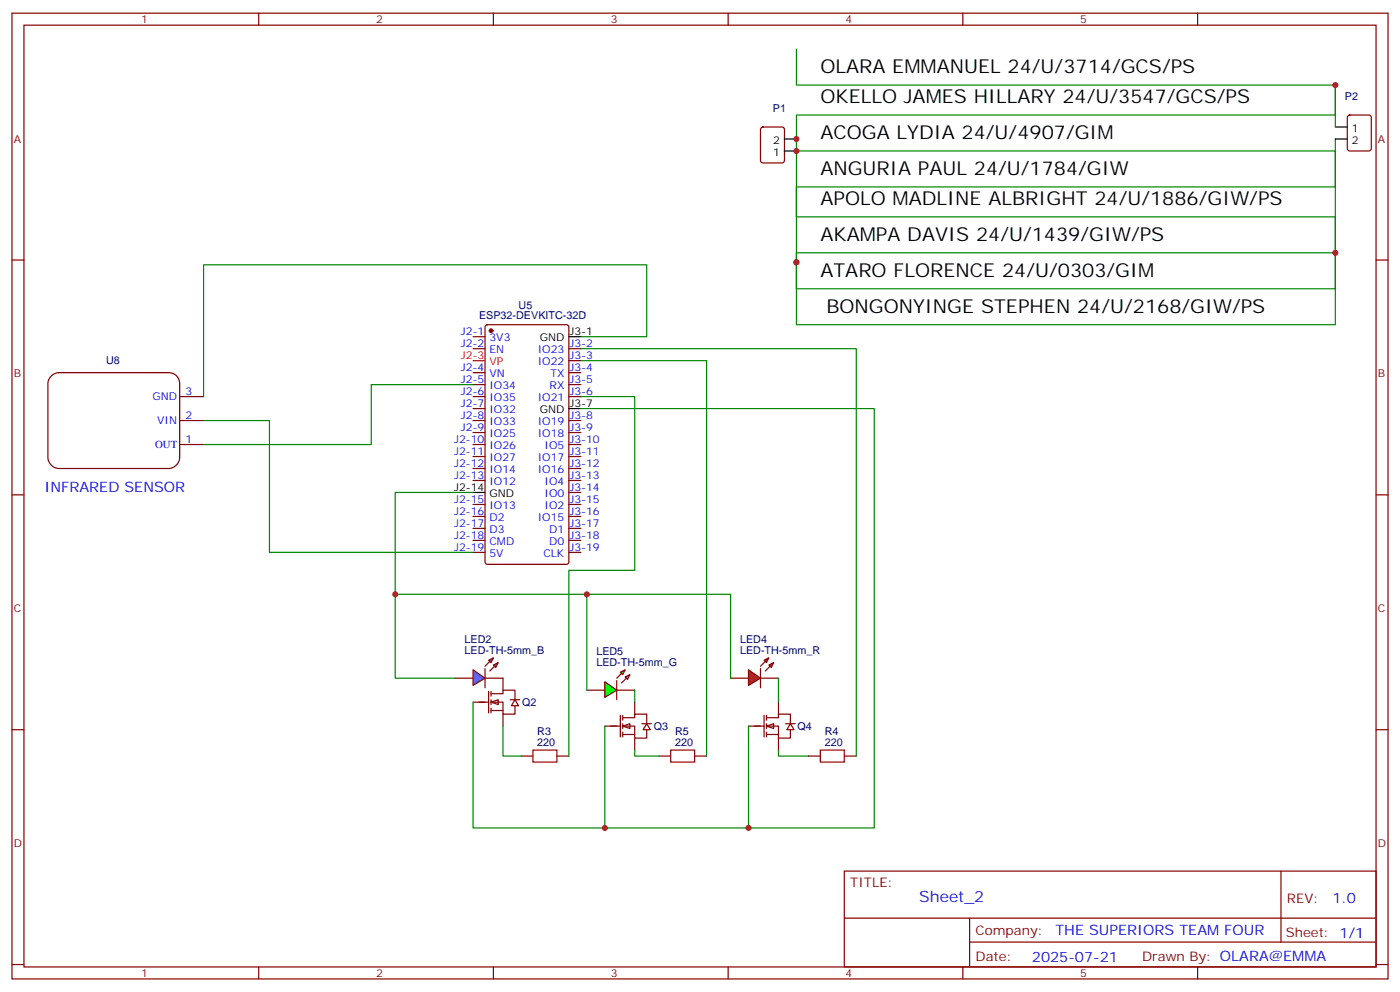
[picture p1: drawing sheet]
<svg xmlns="http://www.w3.org/2000/svg" width="412mm" height="292mm" viewBox="0 0 412 292" stroke-linecap="round" stroke-linejoin="round" font-family="sans-serif">
<g fill="none" stroke="#870000" stroke-width=".35">
<path d="M3.5 3.9h405.4v284.3h-405.4zM7.1 7.4h398.2v277.3h-398.2zM76.2 3.9v3.5M145.3 3.9v3.5M214.5 3.9v3.5M283.6 3.9v3.5M352.8 3.9v3.5M3.5 76.6h3.6M405.3 76.6h3.6M139.3 99.1h3.6M143.1 95.8l.5-.2h23.3l.6 .4 .1 69.5-.5 .6-23.5 .1-.7-.5v-69.4zM139.3 102.7h3.6"/>
<path d="M139.3 109.7h3.6M139.3 113.2h3.6M139.3 116.8h3.6M167.6 102.7h3.5M167.6 109.7h3.5M167.6 113.2h3.5M167.6 116.8h3.5M167.6 106.2h3.5M139.3 120.3h3.6M139.3 123.8h3.6M139.3 127.4h3.6M139.3 130.9h3.6"/>
<path d="M139.3 134.4h3.6M139.3 137.9h3.6M167.6 123.8h3.5M167.6 127.4h3.5M167.6 130.9h3.5M167.6 134.4h3.5M167.6 137.9h3.5M3.5 145.7h3.6M139.3 141.5h3.6M139.3 148.5h3.6M139.3 152h3.6M139.3 155.6h3.6"/>
<path d="M139.3 159.1h3.6M167.6 141.5h3.5M167.6 148.5h3.5M167.6 152h3.5M167.6 155.6h3.5M167.6 159.1h3.5M167.6 145h3.5M405.3 145.7h3.6M139.3 162.6h3.6M167.6 162.6h3.5M134.1 199.7h5.2M142.9 199.7h5.3"/>
<path d="M3.5 214.8h3.6M405.3 214.8h3.6M248.7 256.5h156.6v28.2h-156.6zM377.3 256.5v20.9M248.7 270.3h156.5M285.6 277.4h119.6M285.6 270.3v14.1M3.5 284h3.6M76.2 284.7v3.5M145.3 284.7v3.5M214.5 284.7v3.5M283.6 284.7v3.5"/>
<path d="M352.8 284.7v3.5M405.3 284h3.6"/>
</g>
<circle cx="144.6" cy="97.4" r=".53" fill="#870000" stroke="#870000" stroke-width=".35"/>
<path d="M139.3 106.2h3.6" fill="none" stroke="#f00" stroke-width=".35"/>
<path d="M167.6 99.1h3.5M167.6 120.3h3.5M139.3 145h3.6" fill="none" stroke="#000" stroke-width=".35"/>
<g fill="#09f" stroke="#870000" stroke-width=".35">
<path d="M145.3 195.8l1.5-.7-.8 1.4z"/>
<path d="M143.9 194.4l1.4-.7-.7 1.4z"/>
</g>
<g fill="#870000" stroke="#870000" stroke-width=".35">
<path d="M144.3 197.6l1.4-1.5z"/>
<path d="M142.9 196.1l1.4-1.4z"/>
</g>
<path d="M142.9 196.9v5.6z" fill="#f00" stroke="#870000" stroke-width=".35"/>
<path d="M139.3 197.2l3.6 2.5-3.6 2.1z" fill="#09f" stroke="#870000" stroke-width=".35"/>
<g fill="#f00" stroke="#870000" stroke-width=".35">
<path d="M220.5 197.2l3.5 2.5-3.5 2.1z"/>
<path d="M224 196.9v5.6z"/>
</g>
<g fill="#870000" stroke="#870000" stroke-width=".35">
<path d="M224 196.1l1.4-1.4z"/>
<path d="M225.4 197.6l1.4-1.5z"/>
</g>
<g fill="#f00" stroke="#870000" stroke-width=".35">
<path d="M225.1 194.4l1.4-.7-.7 1.4z"/>
<path d="M226.5 195.8l1.4-.7-.7 1.4z"/>
</g>
<path d="M215.2 199.7h5.3M224 199.7h5.3M172.9 203.2h5.3M181.7 203.2h5.3" fill="none" stroke="#870000" stroke-width=".35"/>
<g fill="#0f0" stroke="#870000" stroke-width=".35">
<path d="M184.1 199.3l1.5-.7-.7 1.4z"/>
<path d="M182.7 197.9l1.4-.7-.7 1.4z"/>
</g>
<g fill="#870000" stroke="#870000" stroke-width=".35">
<path d="M183.1 201.1l1.4-1.4z"/>
<path d="M181.7 199.7l1.4-1.4z"/>
</g>
<path d="M181.7 200.4v5.6z" fill="#f00" stroke="#870000" stroke-width=".35"/>
<path d="M178.2 200.7l3.5 2.5-3.5 2.1z" fill="#0f0" stroke="#870000" stroke-width=".35"/>
<path d="M153.5 222.6h3.5M164 222.6h3.6M194 222.6h3.6M204.6 222.6h3.5M238.1 222.6h3.6M248.7 222.6h3.5" fill="none" stroke="#870000" stroke-width=".35"/>
<path d="M157 220.8h7v3.6h-7zM197.6 220.8h7v3.6h-7zM241.7 220.8h7v3.6h-7z" fill="none" stroke="#a10000" stroke-width=".35"/>
<path d="M14.9 110.9a3.4 3.4 0 0 1 2.4-1.2h32.4a3.2 3.2 0 0 1 3.2 3.2v21.9a3.4 3.4 0 0 1-3.2 3.1h-32.4a3.4 3.4 0 0 1-3.2-3.1v-21.9l.1-.7z" fill="#fff" stroke="#870000" stroke-width=".35"/>
<path d="M52.9 116.8h7.1M52.9 130.9h7.1M52.9 123.8h7.1" fill="none" stroke="#870000" stroke-width=".35"/>
<path d="M171.1 99.1h19.4v-21.1h-130.5v38.8M139.3 113.2h-29.9v17.7h-49.4M171.1 102.7h81.1v119.9M171.1 106.2h37v116.4M171.1 116.8h15.9v51.1h-19.4v54.7M60 123.8h19.4v38.8h59.9M139.3 145h-22.9v54.7h17.7M116.4 175h98.8v24.7M172.9 175v28.2" fill="none" stroke="#008700" stroke-width=".35"/>
<g fill="#fff" stroke="#870000" stroke-width=".35">
<path d="M144.6 206.7l2.2-.7v1.4z"/>
<path d="M151.7 206l1.1 1.8h-2.2z"/>
</g>
<path d="M148.2 199.7v3.5M139.3 206.7h4.6M143.9 203.6v6.3M144.6 204.3h3.6v-1.1h3.5v2.8M144.6 206.7h3.6v3.6h3.5v-2.5M144.6 209.2h3.6M144.6 203.6v1.4M144.6 206v1.4M144.6 208.5v1.4M148.2 210.3v3.5M150.3 206h2.8" fill="none" stroke="#870000" stroke-width=".35"/>
<g fill="#fff" stroke="#870000" stroke-width=".35">
<path d="M183.4 213.8l2.2-.7v1.4z"/>
<path d="M190.5 213.1l1.1 1.7h-2.2z"/>
</g>
<path d="M178.2 213.8h4.5M182.7 210.6v6.4M183.4 211.3h3.6v-1h3.5v2.8M183.4 213.8h3.6v3.5h3.5v-2.5M183.4 216.3h3.6M183.4 210.6v1.4M183.4 213.1v1.4M183.4 215.5v1.5M187 206.7v3.6M187 217.3v3.5M189.1 213.1h2.8" fill="none" stroke="#870000" stroke-width=".35"/>
<g fill="#fff" stroke="#870000" stroke-width=".35">
<path d="M225.8 213.8l2.1-.7v1.4z"/>
<path d="M232.8 213.1l1.1 1.7h-2.1z"/>
</g>
<g fill="none" stroke="#870000" stroke-width=".35">
<path d="M224.2 37.6l.5-.2h5.7l.6 .4 .1 9.5-.5 .6-5.9 .1-.6-.5-.1-9.4zM397.1 34.1l.5-.2h5.6l.7 .4v9.4l-.4 .7-5.9 .1-.7-.5v-9.4zM220.5 213.8h4.6M225.1 210.6v6.4M225.8 211.3h3.5v-1h3.5v2.8M225.8 213.8h3.5v3.5h3.5v-2.5M225.8 216.3h3.5M225.8 210.6v1.4M225.8 213.1v1.4M225.8 215.5v1.5M229.3 206.7v3.6M229.3 217.3v3.5"/>
<path d="M231.4 213.1h2.8"/>
</g>
<path d="M234.6 14.5v10.5h158.7v8.9h-158.7v10.6h158.7v10.5h-158.7v8.9h158.7v10.5h-158.7v2.8M393.3 25v12.4M393.3 40.9v54.7h-158.7v-51.1M393.3 74.4v10.6h-158.7v-7.7M171.1 120.3h86.4v123.5h-118.2v-37.1M229.3 199.7v7M148.2 213.8v8.8h5.3M178.2 213.8v30M187 203.2v3.5M220.5 213.8v30M187 220.8v1.8h7M229.3 220.8v1.8h8.8" fill="none" stroke="#008700" stroke-width=".35"/>
<path d="M393.3 37.4h3.6M231.1 44.5h3.5M231.1 40.9h3.5M393.3 40.9h3.6" fill="none" stroke="#000" stroke-width=".35"/>
<g fill="#c00">
<circle cx="116.4" cy="175" r=".88"/>
<circle cx="172.9" cy="175" r=".88"/>
<circle cx="178.2" cy="243.8" r=".88"/>
<circle cx="220.5" cy="243.8" r=".88"/>
<circle cx="393.3" cy="74.4" r=".88"/>
<circle cx="393.3" cy="25" r=".88"/>
<circle cx="234.6" cy="77.2" r=".88"/>
<circle cx="234.6" cy="44.4" r=".88"/>
<circle cx="234.6" cy="40.9" r=".88"/>
<circle cx="234.6" cy="77.3" r=".88"/>
</g>
<g font-size="5.6">
<text x="241.7" y="21.5">OLARA EMMANUEL 24/U/3714/GCS/PS</text>
<text x="241.7" y="30.3">OKELLO JAMES HILLARY 24/U/3547/GCS/PS</text>
<text x="241.7" y="40.9">ACOGA LYDIA 24/U/4907/GIM</text>
<text x="241.7" y="51.5">ANGURIA PAUL 24/U/1784/GIW</text>
<text x="241.7" y="60.3">APOLO MADLINE ALBRIGHT 24/U/1886/GIW/PS</text>
<text x="241.7" y="70.9">AKAMPA DAVIS 24/U/1439/GIW/PS</text>
<text x="241.7" y="81.5">ATARO FLORENCE 24/U/0303/GIM</text>
<text x="243.4" y="92.1">BONGONYINGE STEPHEN 24/U/2168/GIW/PS</text>
</g>
<text font-size="4.6" fill="#00f" x="270.8" y="265.5">Sheet_2</text>
<g font-size="4.2" fill="#00f">
<text x="13.1" y="144.9">INFRARED SENSOR</text>
<text x="392.5" y="265.7">1.0</text>
<text x="310.9" y="275.3">THE SUPERIORS TEAM FOUR</text>
<text x="304" y="283.1">2025-07-21</text>
</g>
<g font-size="3.9" fill="#800">
<text x="250.5" y="261.1">TITLE:</text>
<text x="379.1" y="265.7">REV:</text>
<text x="287.4" y="275.3">Company:</text>
<text x="378.7" y="275.9">Sheet: 1/1</text>
<text x="287.4" y="282.9">Date:</text>
<text x="336.4" y="283">Drawn By: OLARA@EMMA</text>
</g>
<g font-size="3.2" fill="#800">
<text x="41.6" y="6.9">1</text>
<text x="110.8" y="6.9">2</text>
<text x="179.9" y="6.9">3</text>
<text x="249.1" y="6.9">4</text>
<text x="318.2" y="6.9">5</text>
<text x="4.1" y="42">A</text>
<text x="405.9" y="42">A</text>
<text x="4.1" y="111.1">B</text>
<text x="405.9" y="111.1">B</text>
<text x="4.1" y="180.3">C</text>
<text x="405.9" y="180.3">C</text>
<text x="4.1" y="249.4">D</text>
<text x="405.9" y="249.4">D</text>
<text x="41.6" y="287.7">1</text>
<text x="110.8" y="287.7">2</text>
<text x="179.9" y="287.7">3</text>
<text x="249.1" y="287.7">4</text>
<text x="318.2" y="287.7">5</text>
</g>
<g font-size="3.2" fill="#000080">
<text x="396.1" y="29.5">P2</text>
<text x="227.6" y="33">P1</text>
<text x="141.1" y="93.8">ESP32-DEVKITC-32D</text>
<text x="152.8" y="91.1">U5</text>
<text x="31.3" y="107.2">U8</text>
<text x="136.9" y="189.3">LED2</text>
<text x="218" y="189.3">LED4</text>
<text x="136.9" y="192.6">LED-TH-5mm_B</text>
<text x="175.7" y="196.1">LED-TH-5mm_G</text>
<text x="175.7" y="192.8">LED5</text>
<text x="218" y="192.6">LED-TH-5mm_R</text>
<text x="153.8" y="207.8">Q2</text>
<text x="192.6" y="214.8">Q3</text>
<text x="234.9" y="214.8">Q4</text>
<text x="158.3" y="219.8">220</text>
<text x="158.3" y="216.5">R3</text>
<text x="198.8" y="219.8">220</text>
<text x="198.8" y="216.5">R5</text>
<text x="242.9" y="219.8">220</text>
<text x="242.9" y="216.5">R4</text>
</g>
<g font-size="3.2">
<text x="398.2" y="38.8">1</text>
<text x="227.7" y="45.9">1</text>
<text x="227.7" y="42.3">2</text>
<text x="398.2" y="42.3">2</text>
<text x="159" y="100.5">GND</text>
<text x="167.7" y="98.8">J3-1</text>
<text x="167.7" y="119.9">J3-7</text>
<text x="159" y="121.7">GND</text>
<text x="133.8" y="144.6">J2-14</text>
<text x="144.2" y="146.4">GND</text>
</g>
<g font-size="3.2" fill="#00f">
<text x="135.8" y="98.8">J2-1</text>
<text x="144.2" y="100.5">3V3</text>
<text x="135.8" y="102.3">J2-2</text>
<text x="144.2" y="104.1">EN</text>
<text x="158.4" y="104.1">IO23</text>
<text x="158.4" y="107.6">IO22</text>
<text x="167.7" y="102.3">J3-2</text>
<text x="167.7" y="105.8">J3-3</text>
<text x="135.8" y="109.4">J2-4</text>
<text x="135.8" y="112.9">J2-5</text>
<text x="144.2" y="111.1">VN</text>
<text x="162.1" y="111.1">TX</text>
<text x="167.7" y="109.4">J3-4</text>
<text x="167.7" y="112.9">J3-5</text>
<text x="44.9" y="117.8">GND</text>
<text x="54.7" y="116.4">3</text>
<text x="135.8" y="116.4">J2-6</text>
<text x="135.8" y="119.9">J2-7</text>
<text x="144.2" y="114.7">IO34</text>
<text x="144.2" y="118.2">IO35</text>
<text x="158.4" y="118.2">IO21</text>
<text x="161.9" y="114.7">RX</text>
<text x="167.7" y="116.4">J3-6</text>
<text x="46.3" y="124.9">VIN</text>
<text x="54.7" y="123.5">2</text>
<text x="135.8" y="123.5">J2-8</text>
<text x="144.2" y="121.7">IO32</text>
<text x="144.2" y="125.2">IO33</text>
<text x="158.4" y="125.2">IO19</text>
<text x="167.7" y="123.5">J3-8</text>
<text x="45.7" y="131.9">OUT</text>
<text x="54.7" y="130.5">1</text>
<text x="133.8" y="130.5">J2-10</text>
<text x="135.8" y="127">J2-9</text>
<text x="144.2" y="128.8">IO25</text>
<text x="158.4" y="128.8">IO18</text>
<text x="167.7" y="127">J3-9</text>
<text x="167.7" y="130.5">J3-10</text>
<text x="133.8" y="134.1">J2-11</text>
<text x="133.8" y="137.6">J2-12</text>
<text x="144.2" y="132.3">IO26</text>
<text x="144.2" y="135.8">IO27</text>
<text x="158.4" y="135.8">IO17</text>
<text x="160.4" y="132.3">IO5</text>
<text x="167.7" y="134.1">J3-11</text>
<text x="167.7" y="137.6">J3-12</text>
<text x="133.8" y="141.1">J2-13</text>
<text x="144.2" y="139.3">IO14</text>
<text x="144.2" y="142.9">IO12</text>
<text x="158.4" y="139.3">IO16</text>
<text x="160.4" y="142.9">IO4</text>
<text x="167.7" y="141.1">J3-13</text>
<text x="133.8" y="148.2">J2-15</text>
<text x="144.2" y="149.9">IO13</text>
<text x="160.4" y="146.4">IO0</text>
<text x="160.4" y="149.9">IO2</text>
<text x="167.7" y="144.6">J3-14</text>
<text x="167.7" y="148.2">J3-15</text>
<text x="133.8" y="151.7">J2-16</text>
<text x="133.8" y="155.2">J2-17</text>
<text x="144.2" y="153.5">D2</text>
<text x="158.4" y="153.5">IO15</text>
<text x="167.7" y="151.7">J3-16</text>
<text x="167.7" y="155.2">J3-17</text>
<text x="133.8" y="158.8">J2-18</text>
<text x="144.2" y="157">D3</text>
<text x="144.2" y="160.5">CMD</text>
<text x="161.8" y="157">D1</text>
<text x="161.8" y="160.5">D0</text>
<text x="167.7" y="158.8">J3-18</text>
<text x="133.8" y="162.3">J2-19</text>
<text x="144.2" y="164">5V</text>
<text x="160.1" y="164">CLK</text>
<text x="167.7" y="162.3">J3-19</text>
</g>
<g font-size="3.2" fill="#f00">
<text x="135.8" y="105.8">J2-3</text>
<text x="144.2" y="107.6">VP</text>
</g>
</svg>
